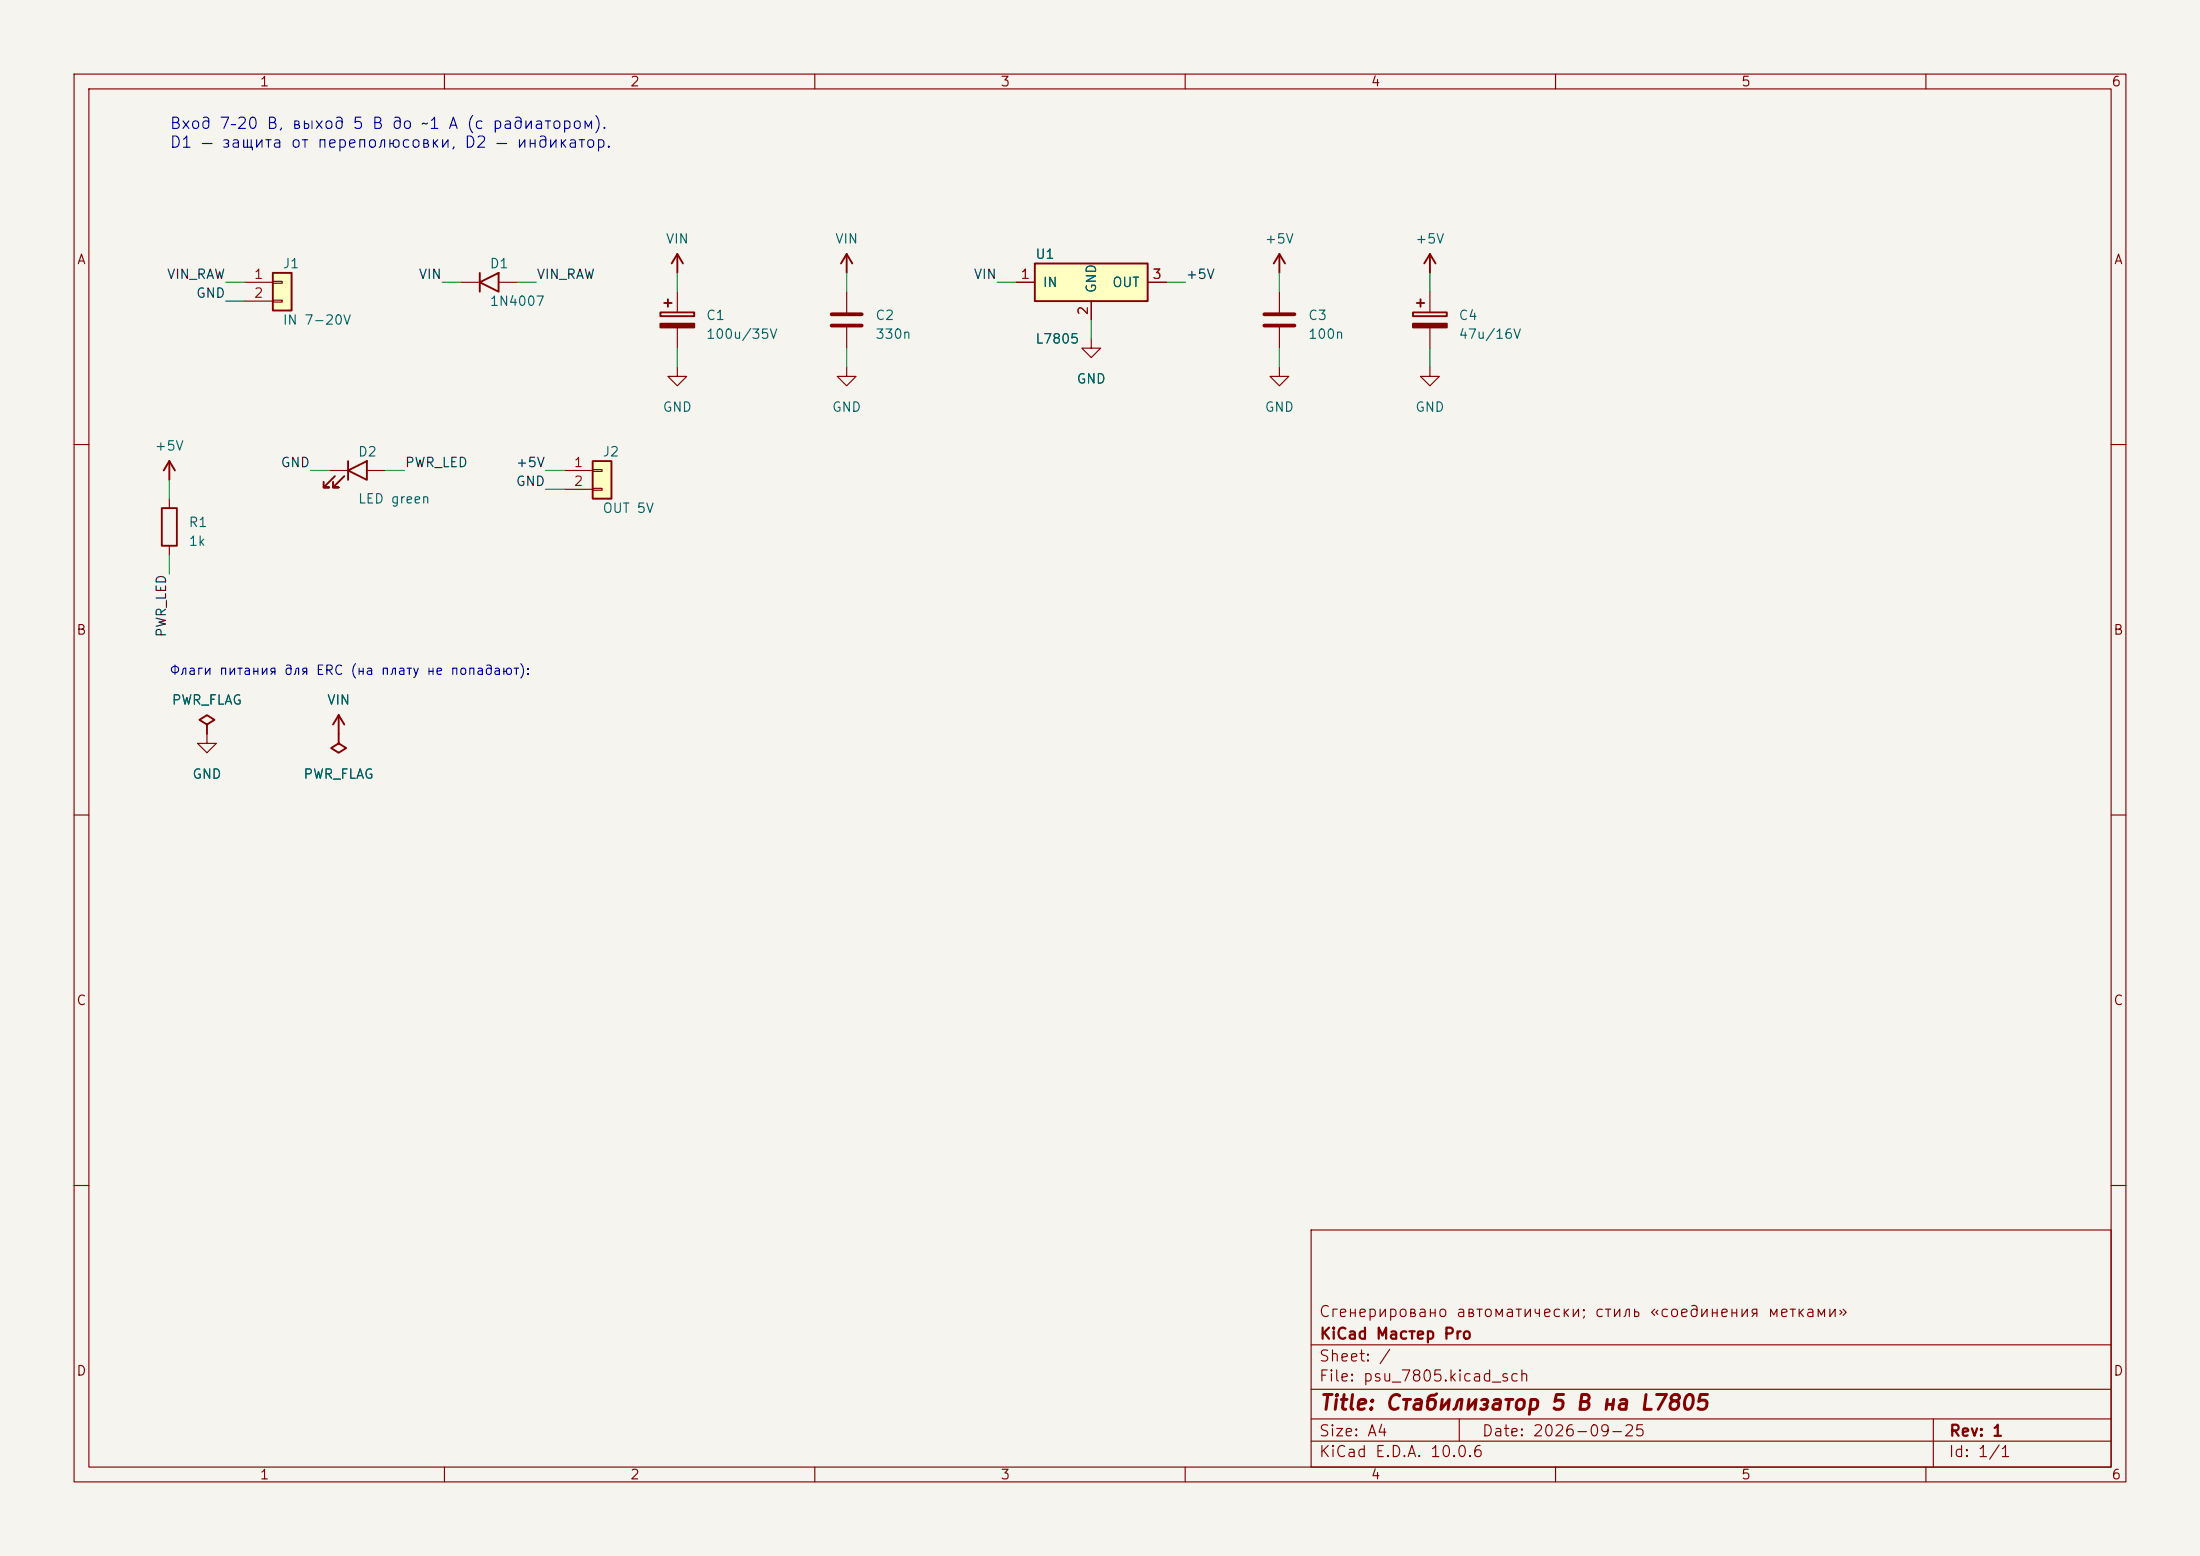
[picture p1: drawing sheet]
(kicad_sch (version 20231120) (generator "eeschema") (generator_version "8.0")
 (paper "A4")
 (title_block (title "Стабилизатор 5 В на L7805") (date "2026-09-25") (rev "1") (company "KiCad Мастер Pro") (comment 1 "Сгенерировано автоматически; стиль «соединения метками»"))
 (lib_symbols (symbol "KiCadMaster:Conn_01x02" (pin_numbers) (pin_names (offset 0) hide) (exclude_from_sim no) (in_bom yes) (on_board yes) (property "Reference" "J" (at 0 5.08 0) (effects (font (size 1.27 1.27)))) (property "Value" "Conn_01x02" (at 0 -2.54 0) (effects (font (size 1.27 1.27)))) (property "Footprint" "" (at 0 0 0) (effects (font (size 1.27 1.27)) hide)) (property "Datasheet" "~" (at 0 0 0) (effects (font (size 1.27 1.27)) hide)) (property "Description" "Разъём" (at 0 0 0) (effects (font (size 1.27 1.27)) hide)) (symbol "Conn_01x02_0_1" (rectangle (start -1.27 3.81) (end 1.27 -1.27) (stroke (width 0.254) (type default)) (fill (type background))) (rectangle (start -1.27 2.667) (end 0 2.413) (stroke (width 0.1524) (type default)) (fill (type none))) (rectangle (start -1.27 0.127) (end 0 -0.127) (stroke (width 0.1524) (type default)) (fill (type none)))) (symbol "Conn_01x02_1_1" (pin passive line (at -5.08 2.54 0) (length 3.81) (name "Pin_1" (effects (font (size 1.27 1.27)))) (number "1" (effects (font (size 1.27 1.27))))) (pin passive line (at -5.08 0 0) (length 3.81) (name "Pin_2" (effects (font (size 1.27 1.27)))) (number "2" (effects (font (size 1.27 1.27))))))) (symbol "KiCadMaster:D" (pin_numbers hide) (pin_names (offset 0) hide) (exclude_from_sim no) (in_bom yes) (on_board yes) (property "Reference" "D" (at 0 2.54 0) (effects (font (size 1.27 1.27)))) (property "Value" "D" (at 0 -2.54 0) (effects (font (size 1.27 1.27)))) (property "Footprint" "" (at 0 0 0) (effects (font (size 1.27 1.27)) hide)) (property "Datasheet" "~" (at 0 0 0) (effects (font (size 1.27 1.27)) hide)) (property "Description" "Диод" (at 0 0 0) (effects (font (size 1.27 1.27)) hide)) (symbol "D_0_1" (polyline (pts (xy 1.27 1.27) (xy 1.27 -1.27) (xy -1.27 0) (xy 1.27 1.27)) (stroke (width 0.254) (type default)) (fill (type none))) (polyline (pts (xy -1.27 1.27) (xy -1.27 -1.27)) (stroke (width 0.254) (type default)) (fill (type none)))) (symbol "D_1_1" (pin passive line (at -3.81 0 0) (length 2.54) (name "K" (effects (font (size 1.27 1.27)))) (number "1" (effects (font (size 1.27 1.27))))) (pin passive line (at 3.81 0 180) (length 2.54) (name "A" (effects (font (size 1.27 1.27)))) (number "2" (effects (font (size 1.27 1.27))))))) (symbol "KiCadMaster:C_Polarized" (pin_numbers hide) (pin_names (offset 0) hide) (exclude_from_sim no) (in_bom yes) (on_board yes) (property "Reference" "C" (at 3.81 0.635 0) (effects (font (size 1.27 1.27)))) (property "Value" "C_Polarized" (at 3.81 -1.905 0) (effects (font (size 1.27 1.27)))) (property "Footprint" "" (at 0 0 0) (effects (font (size 1.27 1.27)) hide)) (property "Datasheet" "~" (at 0 0 0) (effects (font (size 1.27 1.27)) hide)) (property "Description" "Полярный конденсатор" (at 0 0 0) (effects (font (size 1.27 1.27)) hide)) (symbol "C_Polarized_0_1" (rectangle (start -2.286 0.508) (end 2.286 1.016) (stroke (width 0.254) (type default)) (fill (type none))) (rectangle (start -2.286 -1.016) (end 2.286 -0.508) (stroke (width 0.254) (type default)) (fill (type outline))) (polyline (pts (xy -1.778 2.286) (xy -0.762 2.286)) (stroke (width 0.254) (type default)) (fill (type none))) (polyline (pts (xy -1.27 2.794) (xy -1.27 1.778)) (stroke (width 0.254) (type default)) (fill (type none)))) (symbol "C_Polarized_1_1" (pin passive line (at 0 3.81 270) (length 2.794) (name "~" (effects (font (size 1.27 1.27)))) (number "1" (effects (font (size 1.27 1.27))))) (pin passive line (at 0 -3.81 90) (length 2.794) (name "~" (effects (font (size 1.27 1.27)))) (number "2" (effects (font (size 1.27 1.27))))))) (symbol "KiCadMaster:C" (pin_numbers hide) (pin_names (offset 0) hide) (exclude_from_sim no) (in_bom yes) (on_board yes) (property "Reference" "C" (at 3.81 0.635 0) (effects (font (size 1.27 1.27)))) (property "Value" "C" (at 3.81 -1.905 0) (effects (font (size 1.27 1.27)))) (property "Footprint" "" (at 0 0 0) (effects (font (size 1.27 1.27)) hide)) (property "Datasheet" "~" (at 0 0 0) (effects (font (size 1.27 1.27)) hide)) (property "Description" "Конденсатор" (at 0 0 0) (effects (font (size 1.27 1.27)) hide)) (symbol "C_0_1" (polyline (pts (xy -2.032 0.762) (xy 2.032 0.762)) (stroke (width 0.508) (type default)) (fill (type none))) (polyline (pts (xy -2.032 -0.762) (xy 2.032 -0.762)) (stroke (width 0.508) (type default)) (fill (type none)))) (symbol "C_1_1" (pin passive line (at 0 3.81 270) (length 3.048) (name "~" (effects (font (size 1.27 1.27)))) (number "1" (effects (font (size 1.27 1.27))))) (pin passive line (at 0 -3.81 90) (length 3.048) (name "~" (effects (font (size 1.27 1.27)))) (number "2" (effects (font (size 1.27 1.27))))))) (symbol "KiCadMaster:L7805" (pin_numbers) (pin_names (offset 1.016)) (exclude_from_sim no) (in_bom yes) (on_board yes) (property "Reference" "U" (at -7.62 3.81 0) (effects (font (size 1.27 1.27)))) (property "Value" "L7805" (at -7.62 -7.62 0) (effects (font (size 1.27 1.27)))) (property "Footprint" "" (at 0 0 0) (effects (font (size 1.27 1.27)) hide)) (property "Datasheet" "~" (at 0 0 0) (effects (font (size 1.27 1.27)) hide)) (property "Description" "Стабилизатор 5 В, TO-220" (at 0 0 0) (effects (font (size 1.27 1.27)) hide)) (property "ki_keywords" "regulator linear" (at 0 0 0) (effects (font (size 1.27 1.27)) hide)) (symbol "L7805_0_1" (rectangle (start -7.62 2.54) (end 7.62 -2.54) (stroke (width 0.254) (type default)) (fill (type background)))) (symbol "L7805_1_1" (pin power_in line (at -10.16 0 0) (length 2.54) (name "IN" (effects (font (size 1.27 1.27)))) (number "1" (effects (font (size 1.27 1.27))))) (pin power_out line (at 10.16 0 180) (length 2.54) (name "OUT" (effects (font (size 1.27 1.27)))) (number "3" (effects (font (size 1.27 1.27))))) (pin power_in line (at 0 -5.08 90) (length 2.54) (name "GND" (effects (font (size 1.27 1.27)))) (number "2" (effects (font (size 1.27 1.27))))))) (symbol "KiCadMaster:R" (pin_numbers hide) (pin_names (offset 0) hide) (exclude_from_sim no) (in_bom yes) (on_board yes) (property "Reference" "R" (at 2.54 0.635 0) (effects (font (size 1.27 1.27)))) (property "Value" "R" (at 2.54 -1.905 0) (effects (font (size 1.27 1.27)))) (property "Footprint" "" (at 0 0 0) (effects (font (size 1.27 1.27)) hide)) (property "Datasheet" "~" (at 0 0 0) (effects (font (size 1.27 1.27)) hide)) (property "Description" "Резистор" (at 0 0 0) (effects (font (size 1.27 1.27)) hide)) (symbol "R_0_1" (rectangle (start -1.016 -2.54) (end 1.016 2.54) (stroke (width 0.254) (type default)) (fill (type none)))) (symbol "R_1_1" (pin passive line (at 0 3.81 270) (length 1.27) (name "~" (effects (font (size 1.27 1.27)))) (number "1" (effects (font (size 1.27 1.27))))) (pin passive line (at 0 -3.81 90) (length 1.27) (name "~" (effects (font (size 1.27 1.27)))) (number "2" (effects (font (size 1.27 1.27))))))) (symbol "KiCadMaster:LED" (pin_numbers hide) (pin_names (offset 0) hide) (exclude_from_sim no) (in_bom yes) (on_board yes) (property "Reference" "D" (at 0 2.54 0) (effects (font (size 1.27 1.27)))) (property "Value" "LED" (at 0 -3.81 0) (effects (font (size 1.27 1.27)))) (property "Footprint" "" (at 0 0 0) (effects (font (size 1.27 1.27)) hide)) (property "Datasheet" "~" (at 0 0 0) (effects (font (size 1.27 1.27)) hide)) (property "Description" "Светодиод" (at 0 0 0) (effects (font (size 1.27 1.27)) hide)) (symbol "LED_0_1" (polyline (pts (xy 1.27 1.27) (xy 1.27 -1.27) (xy -1.27 0) (xy 1.27 1.27)) (stroke (width 0.254) (type default)) (fill (type none))) (polyline (pts (xy -1.27 1.27) (xy -1.27 -1.27)) (stroke (width 0.254) (type default)) (fill (type none))) (polyline (pts (xy -3.048 -0.762) (xy -4.572 -2.286) (xy -3.81 -2.286) (xy -4.572 -2.286) (xy -4.572 -1.524)) (stroke (width 0.254) (type default)) (fill (type none))) (polyline (pts (xy -1.778 -0.762) (xy -3.302 -2.286) (xy -2.54 -2.286) (xy -3.302 -2.286) (xy -3.302 -1.524)) (stroke (width 0.254) (type default)) (fill (type none)))) (symbol "LED_1_1" (pin passive line (at -3.81 0 0) (length 2.54) (name "K" (effects (font (size 1.27 1.27)))) (number "1" (effects (font (size 1.27 1.27))))) (pin passive line (at 3.81 0 180) (length 2.54) (name "A" (effects (font (size 1.27 1.27)))) (number "2" (effects (font (size 1.27 1.27))))))) (symbol "KiCadMaster:VIN" (power) (pin_numbers hide) (pin_names (offset 0) hide) (exclude_from_sim no) (in_bom yes) (on_board yes) (property "Reference" "#PWR" (at 0 -3.81 0) (effects (font (size 1.27 1.27)) hide)) (property "Value" "VIN" (at 0 3.556 0) (effects (font (size 1.27 1.27)))) (property "Footprint" "" (at 0 0 0) (effects (font (size 1.27 1.27)) hide)) (property "Datasheet" "~" (at 0 0 0) (effects (font (size 1.27 1.27)) hide)) (property "Description" "Символ питания: VIN" (at 0 0 0) (effects (font (size 1.27 1.27)) hide)) (symbol "VIN_0_1" (polyline (pts (xy -0.762 1.27) (xy 0 2.54)) (stroke (width 0.254) (type default)) (fill (type none))) (polyline (pts (xy 0 0) (xy 0 2.54)) (stroke (width 0.254) (type default)) (fill (type none))) (polyline (pts (xy 0 2.54) (xy 0.762 1.27)) (stroke (width 0.254) (type default)) (fill (type none)))) (symbol "VIN_1_1" (pin power_in line (at 0 0 90) (length 0) hide (name "VIN" (effects (font (size 1.27 1.27)))) (number "1" (effects (font (size 1.27 1.27))))))) (symbol "KiCadMaster:GND" (power) (pin_numbers hide) (pin_names (offset 0) hide) (exclude_from_sim no) (in_bom yes) (on_board yes) (property "Reference" "#PWR" (at 0 -6.35 0) (effects (font (size 1.27 1.27)) hide)) (property "Value" "GND" (at 0 -3.81 0) (effects (font (size 1.27 1.27)))) (property "Footprint" "" (at 0 0 0) (effects (font (size 1.27 1.27)) hide)) (property "Datasheet" "~" (at 0 0 0) (effects (font (size 1.27 1.27)) hide)) (property "Description" "Символ питания: GND" (at 0 0 0) (effects (font (size 1.27 1.27)) hide)) (symbol "GND_0_1" (polyline (pts (xy 0 0) (xy 0 -1.27) (xy 1.27 -1.27) (xy 0 -2.54) (xy -1.27 -1.27) (xy 0 -1.27)) (stroke (width 0) (type default)) (fill (type none)))) (symbol "GND_1_1" (pin power_in line (at 0 0 270) (length 0) hide (name "GND" (effects (font (size 1.27 1.27)))) (number "1" (effects (font (size 1.27 1.27))))))) (symbol "KiCadMaster:+5V" (power) (pin_numbers hide) (pin_names (offset 0) hide) (exclude_from_sim no) (in_bom yes) (on_board yes) (property "Reference" "#PWR" (at 0 -3.81 0) (effects (font (size 1.27 1.27)) hide)) (property "Value" "+5V" (at 0 3.556 0) (effects (font (size 1.27 1.27)))) (property "Footprint" "" (at 0 0 0) (effects (font (size 1.27 1.27)) hide)) (property "Datasheet" "~" (at 0 0 0) (effects (font (size 1.27 1.27)) hide)) (property "Description" "Символ питания: +5V" (at 0 0 0) (effects (font (size 1.27 1.27)) hide)) (symbol "+5V_0_1" (polyline (pts (xy -0.762 1.27) (xy 0 2.54)) (stroke (width 0.254) (type default)) (fill (type none))) (polyline (pts (xy 0 0) (xy 0 2.54)) (stroke (width 0.254) (type default)) (fill (type none))) (polyline (pts (xy 0 2.54) (xy 0.762 1.27)) (stroke (width 0.254) (type default)) (fill (type none)))) (symbol "+5V_1_1" (pin power_in line (at 0 0 90) (length 0) hide (name "+5V" (effects (font (size 1.27 1.27)))) (number "1" (effects (font (size 1.27 1.27))))))) (symbol "KiCadMaster:PWR_FLAG" (power) (pin_numbers hide) (pin_names (offset 0) hide) (exclude_from_sim no) (in_bom yes) (on_board yes) (property "Reference" "#FLG" (at 0 1.905 0) (effects (font (size 1.27 1.27)) hide)) (property "Value" "PWR_FLAG" (at 0 3.81 0) (effects (font (size 1.27 1.27)))) (property "Footprint" "" (at 0 0 0) (effects (font (size 1.27 1.27)) hide)) (property "Datasheet" "~" (at 0 0 0) (effects (font (size 1.27 1.27)) hide)) (property "Description" "Флаг: цепь запитана извне (для ERC)" (at 0 0 0) (effects (font (size 1.27 1.27)) hide)) (symbol "PWR_FLAG_0_1" (polyline (pts (xy 0 0) (xy 0 1.27) (xy -1.016 1.905) (xy 0 2.54) (xy 1.016 1.905) (xy 0 1.27)) (stroke (width 0.254) (type default)) (fill (type none)))) (symbol "PWR_FLAG_1_1" (pin power_out line (at 0 0 90) (length 0) hide (name "pwr" (effects (font (size 1.27 1.27)))) (number "1" (effects (font (size 1.27 1.27))))))))
 (symbol (lib_id "KiCadMaster:Conn_01x02") (at 38.1 40.64 0) (unit 1) (exclude_from_sim no) (in_bom yes) (on_board yes) (dnp no) (property "Reference" "J1" (at 38.1 35.56 0) (effects (font (size 1.27 1.27)) (justify left))) (property "Value" "IN 7-20V" (at 38.1 43.18 0) (effects (font (size 1.27 1.27)) (justify left))) (property "Footprint" "TerminalBlock_Phoenix:TerminalBlock_Phoenix_MKDS-1,5-2_1x02_P5.08mm_Horizontal" (at 38.1 40.64 0) (effects (font (size 1.27 1.27)) hide)) (property "Datasheet" "~" (at 38.1 40.64 0) (effects (font (size 1.27 1.27)) hide)) (property "Description" "Вход: 1 = +, 2 = GND" (at 38.1 40.64 0) (effects (font (size 1.27 1.27)) hide)) (pin "1") (pin "2"))
 (wire (pts (xy 33.02 38.1) (xy 30.48 38.1)) (stroke (width 0) (type default)))
 (label "VIN_RAW" (at 30.48 38.1 180) (fields_autoplaced yes) (effects (font (size 1.27 1.27)) (justify right bottom)))
 (wire (pts (xy 33.02 40.64) (xy 30.48 40.64)) (stroke (width 0) (type default)))
 (label "GND" (at 30.48 40.64 180) (fields_autoplaced yes) (effects (font (size 1.27 1.27)) (justify right bottom)))
 (symbol (lib_id "KiCadMaster:D") (at 66.04 38.1 0) (unit 1) (exclude_from_sim no) (in_bom yes) (on_board yes) (dnp no) (property "Reference" "D1" (at 66.04 35.56 0) (effects (font (size 1.27 1.27)) (justify left))) (property "Value" "1N4007" (at 66.04 40.64 0) (effects (font (size 1.27 1.27)) (justify left))) (property "Footprint" "Diode_THT:D_DO-41_SOD81_P10.16mm_Horizontal" (at 66.04 38.1 0) (effects (font (size 1.27 1.27)) hide)) (property "Datasheet" "~" (at 66.04 38.1 0) (effects (font (size 1.27 1.27)) hide)) (property "Description" "Защита от переполюсовки" (at 66.04 38.1 0) (effects (font (size 1.27 1.27)) hide)) (pin "1") (pin "2"))
 (wire (pts (xy 62.23 38.1) (xy 59.69 38.1)) (stroke (width 0) (type default)))
 (label "VIN" (at 59.69 38.1 180) (fields_autoplaced yes) (effects (font (size 1.27 1.27)) (justify right bottom)))
 (wire (pts (xy 69.85 38.1) (xy 72.39 38.1)) (stroke (width 0) (type default)))
 (label "VIN_RAW" (at 72.39 38.1 0) (fields_autoplaced yes) (effects (font (size 1.27 1.27)) (justify left bottom)))
 (symbol (lib_id "KiCadMaster:C_Polarized") (at 91.44 43.18 0) (unit 1) (exclude_from_sim no) (in_bom yes) (on_board yes) (dnp no) (property "Reference" "C1" (at 95.25 42.545 0) (effects (font (size 1.27 1.27)) (justify left))) (property "Value" "100u/35V" (at 95.25 45.085 0) (effects (font (size 1.27 1.27)) (justify left))) (property "Footprint" "Capacitor_THT:CP_Radial_D8.0mm_P3.50mm" (at 91.44 43.18 0) (effects (font (size 1.27 1.27)) hide)) (property "Datasheet" "~" (at 91.44 43.18 0) (effects (font (size 1.27 1.27)) hide)) (property "Description" "Входной фильтр" (at 91.44 43.18 0) (effects (font (size 1.27 1.27)) hide)) (pin "1") (pin "2"))
 (wire (pts (xy 91.44 39.37) (xy 91.44 36.83)) (stroke (width 0) (type default)))
 (symbol (lib_id "KiCadMaster:VIN") (at 91.44 36.83 0) (unit 1) (exclude_from_sim no) (in_bom yes) (on_board yes) (dnp no) (property "Reference" "#PWR01" (at 91.44 36.83 0) (effects (font (size 1.27 1.27)) hide)) (property "Value" "VIN" (at 91.44 32.23 0) (effects (font (size 1.27 1.27)))) (property "Footprint" "" (at 91.44 36.83 0) (effects (font (size 1.27 1.27)) hide)) (property "Datasheet" "" (at 91.44 36.83 0) (effects (font (size 1.27 1.27)) hide)) (property "Description" "" (at 91.44 36.83 0) (effects (font (size 1.27 1.27)) hide)) (pin "1"))
 (wire (pts (xy 91.44 46.99) (xy 91.44 49.53)) (stroke (width 0) (type default)))
 (symbol (lib_id "KiCadMaster:GND") (at 91.44 49.53 0) (unit 1) (exclude_from_sim no) (in_bom yes) (on_board yes) (dnp no) (property "Reference" "#PWR02" (at 91.44 49.53 0) (effects (font (size 1.27 1.27)) hide)) (property "Value" "GND" (at 91.44 54.93 0) (effects (font (size 1.27 1.27)))) (property "Footprint" "" (at 91.44 49.53 0) (effects (font (size 1.27 1.27)) hide)) (property "Datasheet" "" (at 91.44 49.53 0) (effects (font (size 1.27 1.27)) hide)) (property "Description" "" (at 91.44 49.53 0) (effects (font (size 1.27 1.27)) hide)) (pin "1"))
 (symbol (lib_id "KiCadMaster:C") (at 114.3 43.18 0) (unit 1) (exclude_from_sim no) (in_bom yes) (on_board yes) (dnp no) (property "Reference" "C2" (at 118.11 42.545 0) (effects (font (size 1.27 1.27)) (justify left))) (property "Value" "330n" (at 118.11 45.085 0) (effects (font (size 1.27 1.27)) (justify left))) (property "Footprint" "Capacitor_SMD:C_0805_2012Metric" (at 114.3 43.18 0) (effects (font (size 1.27 1.27)) hide)) (property "Datasheet" "~" (at 114.3 43.18 0) (effects (font (size 1.27 1.27)) hide)) (property "Description" "Входной конденсатор по даташиту (0,33 мкФ)" (at 114.3 43.18 0) (effects (font (size 1.27 1.27)) hide)) (pin "1") (pin "2"))
 (wire (pts (xy 114.3 39.37) (xy 114.3 36.83)) (stroke (width 0) (type default)))
 (symbol (lib_id "KiCadMaster:VIN") (at 114.3 36.83 0) (unit 1) (exclude_from_sim no) (in_bom yes) (on_board yes) (dnp no) (property "Reference" "#PWR03" (at 114.3 36.83 0) (effects (font (size 1.27 1.27)) hide)) (property "Value" "VIN" (at 114.3 32.23 0) (effects (font (size 1.27 1.27)))) (property "Footprint" "" (at 114.3 36.83 0) (effects (font (size 1.27 1.27)) hide)) (property "Datasheet" "" (at 114.3 36.83 0) (effects (font (size 1.27 1.27)) hide)) (property "Description" "" (at 114.3 36.83 0) (effects (font (size 1.27 1.27)) hide)) (pin "1"))
 (wire (pts (xy 114.3 46.99) (xy 114.3 49.53)) (stroke (width 0) (type default)))
 (symbol (lib_id "KiCadMaster:GND") (at 114.3 49.53 0) (unit 1) (exclude_from_sim no) (in_bom yes) (on_board yes) (dnp no) (property "Reference" "#PWR04" (at 114.3 49.53 0) (effects (font (size 1.27 1.27)) hide)) (property "Value" "GND" (at 114.3 54.93 0) (effects (font (size 1.27 1.27)))) (property "Footprint" "" (at 114.3 49.53 0) (effects (font (size 1.27 1.27)) hide)) (property "Datasheet" "" (at 114.3 49.53 0) (effects (font (size 1.27 1.27)) hide)) (property "Description" "" (at 114.3 49.53 0) (effects (font (size 1.27 1.27)) hide)) (pin "1"))
 (symbol (lib_id "KiCadMaster:L7805") (at 147.32 38.1 0) (unit 1) (exclude_from_sim no) (in_bom yes) (on_board yes) (dnp no) (property "Reference" "U1" (at 139.7 34.29 0) (effects (font (size 1.27 1.27)) (justify left))) (property "Value" "L7805" (at 139.7 45.72 0) (effects (font (size 1.27 1.27)) (justify left))) (property "Footprint" "Package_TO_SOT_THT:TO-220-3_Vertical" (at 147.32 38.1 0) (effects (font (size 1.27 1.27)) hide)) (property "Datasheet" "~" (at 147.32 38.1 0) (effects (font (size 1.27 1.27)) hide)) (property "Description" "Линейный стабилизатор 5 В" (at 147.32 38.1 0) (effects (font (size 1.27 1.27)) hide)) (pin "1") (pin "3") (pin "2"))
 (wire (pts (xy 137.16 38.1) (xy 134.62 38.1)) (stroke (width 0) (type default)))
 (label "VIN" (at 134.62 38.1 180) (fields_autoplaced yes) (effects (font (size 1.27 1.27)) (justify right bottom)))
 (wire (pts (xy 157.48 38.1) (xy 160.02 38.1)) (stroke (width 0) (type default)))
 (label "+5V" (at 160.02 38.1 0) (fields_autoplaced yes) (effects (font (size 1.27 1.27)) (justify left bottom)))
 (wire (pts (xy 147.32 43.18) (xy 147.32 45.72)) (stroke (width 0) (type default)))
 (symbol (lib_id "KiCadMaster:GND") (at 147.32 45.72 0) (unit 1) (exclude_from_sim no) (in_bom yes) (on_board yes) (dnp no) (property "Reference" "#PWR05" (at 147.32 45.72 0) (effects (font (size 1.27 1.27)) hide)) (property "Value" "GND" (at 147.32 51.12 0) (effects (font (size 1.27 1.27)))) (property "Footprint" "" (at 147.32 45.72 0) (effects (font (size 1.27 1.27)) hide)) (property "Datasheet" "" (at 147.32 45.72 0) (effects (font (size 1.27 1.27)) hide)) (property "Description" "" (at 147.32 45.72 0) (effects (font (size 1.27 1.27)) hide)) (pin "1"))
 (symbol (lib_id "KiCadMaster:C") (at 172.72 43.18 0) (unit 1) (exclude_from_sim no) (in_bom yes) (on_board yes) (dnp no) (property "Reference" "C3" (at 176.53 42.545 0) (effects (font (size 1.27 1.27)) (justify left))) (property "Value" "100n" (at 176.53 45.085 0) (effects (font (size 1.27 1.27)) (justify left))) (property "Footprint" "Capacitor_SMD:C_0805_2012Metric" (at 172.72 43.18 0) (effects (font (size 1.27 1.27)) hide)) (property "Datasheet" "~" (at 172.72 43.18 0) (effects (font (size 1.27 1.27)) hide)) (property "Description" "Выходной конденсатор по даташиту (0,1 мкФ)" (at 172.72 43.18 0) (effects (font (size 1.27 1.27)) hide)) (pin "1") (pin "2"))
 (wire (pts (xy 172.72 39.37) (xy 172.72 36.83)) (stroke (width 0) (type default)))
 (symbol (lib_id "KiCadMaster:+5V") (at 172.72 36.83 0) (unit 1) (exclude_from_sim no) (in_bom yes) (on_board yes) (dnp no) (property "Reference" "#PWR06" (at 172.72 36.83 0) (effects (font (size 1.27 1.27)) hide)) (property "Value" "+5V" (at 172.72 32.23 0) (effects (font (size 1.27 1.27)))) (property "Footprint" "" (at 172.72 36.83 0) (effects (font (size 1.27 1.27)) hide)) (property "Datasheet" "" (at 172.72 36.83 0) (effects (font (size 1.27 1.27)) hide)) (property "Description" "" (at 172.72 36.83 0) (effects (font (size 1.27 1.27)) hide)) (pin "1"))
 (wire (pts (xy 172.72 46.99) (xy 172.72 49.53)) (stroke (width 0) (type default)))
 (symbol (lib_id "KiCadMaster:GND") (at 172.72 49.53 0) (unit 1) (exclude_from_sim no) (in_bom yes) (on_board yes) (dnp no) (property "Reference" "#PWR07" (at 172.72 49.53 0) (effects (font (size 1.27 1.27)) hide)) (property "Value" "GND" (at 172.72 54.93 0) (effects (font (size 1.27 1.27)))) (property "Footprint" "" (at 172.72 49.53 0) (effects (font (size 1.27 1.27)) hide)) (property "Datasheet" "" (at 172.72 49.53 0) (effects (font (size 1.27 1.27)) hide)) (property "Description" "" (at 172.72 49.53 0) (effects (font (size 1.27 1.27)) hide)) (pin "1"))
 (symbol (lib_id "KiCadMaster:C_Polarized") (at 193.04 43.18 0) (unit 1) (exclude_from_sim no) (in_bom yes) (on_board yes) (dnp no) (property "Reference" "C4" (at 196.85 42.545 0) (effects (font (size 1.27 1.27)) (justify left))) (property "Value" "47u/16V" (at 196.85 45.085 0) (effects (font (size 1.27 1.27)) (justify left))) (property "Footprint" "Capacitor_THT:CP_Radial_D6.3mm_P2.50mm" (at 193.04 43.18 0) (effects (font (size 1.27 1.27)) hide)) (property "Datasheet" "~" (at 193.04 43.18 0) (effects (font (size 1.27 1.27)) hide)) (property "Description" "Выходной накопительный" (at 193.04 43.18 0) (effects (font (size 1.27 1.27)) hide)) (pin "1") (pin "2"))
 (wire (pts (xy 193.04 39.37) (xy 193.04 36.83)) (stroke (width 0) (type default)))
 (symbol (lib_id "KiCadMaster:+5V") (at 193.04 36.83 0) (unit 1) (exclude_from_sim no) (in_bom yes) (on_board yes) (dnp no) (property "Reference" "#PWR08" (at 193.04 36.83 0) (effects (font (size 1.27 1.27)) hide)) (property "Value" "+5V" (at 193.04 32.23 0) (effects (font (size 1.27 1.27)))) (property "Footprint" "" (at 193.04 36.83 0) (effects (font (size 1.27 1.27)) hide)) (property "Datasheet" "" (at 193.04 36.83 0) (effects (font (size 1.27 1.27)) hide)) (property "Description" "" (at 193.04 36.83 0) (effects (font (size 1.27 1.27)) hide)) (pin "1"))
 (wire (pts (xy 193.04 46.99) (xy 193.04 49.53)) (stroke (width 0) (type default)))
 (symbol (lib_id "KiCadMaster:GND") (at 193.04 49.53 0) (unit 1) (exclude_from_sim no) (in_bom yes) (on_board yes) (dnp no) (property "Reference" "#PWR09" (at 193.04 49.53 0) (effects (font (size 1.27 1.27)) hide)) (property "Value" "GND" (at 193.04 54.93 0) (effects (font (size 1.27 1.27)))) (property "Footprint" "" (at 193.04 49.53 0) (effects (font (size 1.27 1.27)) hide)) (property "Datasheet" "" (at 193.04 49.53 0) (effects (font (size 1.27 1.27)) hide)) (property "Description" "" (at 193.04 49.53 0) (effects (font (size 1.27 1.27)) hide)) (pin "1"))
 (symbol (lib_id "KiCadMaster:R") (at 22.86 71.12 0) (unit 1) (exclude_from_sim no) (in_bom yes) (on_board yes) (dnp no) (property "Reference" "R1" (at 25.4 70.485 0) (effects (font (size 1.27 1.27)) (justify left))) (property "Value" "1k" (at 25.4 73.025 0) (effects (font (size 1.27 1.27)) (justify left))) (property "Footprint" "Resistor_SMD:R_0805_2012Metric" (at 22.86 71.12 0) (effects (font (size 1.27 1.27)) hide)) (property "Datasheet" "~" (at 22.86 71.12 0) (effects (font (size 1.27 1.27)) hide)) (property "Description" "Ток индикатора ≈ 3 мА" (at 22.86 71.12 0) (effects (font (size 1.27 1.27)) hide)) (pin "1") (pin "2"))
 (wire (pts (xy 22.86 67.31) (xy 22.86 64.77)) (stroke (width 0) (type default)))
 (symbol (lib_id "KiCadMaster:+5V") (at 22.86 64.77 0) (unit 1) (exclude_from_sim no) (in_bom yes) (on_board yes) (dnp no) (property "Reference" "#PWR10" (at 22.86 64.77 0) (effects (font (size 1.27 1.27)) hide)) (property "Value" "+5V" (at 22.86 60.17 0) (effects (font (size 1.27 1.27)))) (property "Footprint" "" (at 22.86 64.77 0) (effects (font (size 1.27 1.27)) hide)) (property "Datasheet" "" (at 22.86 64.77 0) (effects (font (size 1.27 1.27)) hide)) (property "Description" "" (at 22.86 64.77 0) (effects (font (size 1.27 1.27)) hide)) (pin "1"))
 (wire (pts (xy 22.86 74.93) (xy 22.86 77.47)) (stroke (width 0) (type default)))
 (label "PWR_LED" (at 22.86 77.47 270) (fields_autoplaced yes) (effects (font (size 1.27 1.27)) (justify right bottom)))
 (symbol (lib_id "KiCadMaster:LED") (at 48.26 63.5 0) (unit 1) (exclude_from_sim no) (in_bom yes) (on_board yes) (dnp no) (property "Reference" "D2" (at 48.26 60.96 0) (effects (font (size 1.27 1.27)) (justify left))) (property "Value" "LED green" (at 48.26 67.31 0) (effects (font (size 1.27 1.27)) (justify left))) (property "Footprint" "LED_SMD:LED_0805_2012Metric" (at 48.26 63.5 0) (effects (font (size 1.27 1.27)) hide)) (property "Datasheet" "~" (at 48.26 63.5 0) (effects (font (size 1.27 1.27)) hide)) (property "Description" "Индикатор питания" (at 48.26 63.5 0) (effects (font (size 1.27 1.27)) hide)) (pin "1") (pin "2"))
 (wire (pts (xy 44.45 63.5) (xy 41.91 63.5)) (stroke (width 0) (type default)))
 (label "GND" (at 41.91 63.5 180) (fields_autoplaced yes) (effects (font (size 1.27 1.27)) (justify right bottom)))
 (wire (pts (xy 52.07 63.5) (xy 54.61 63.5)) (stroke (width 0) (type default)))
 (label "PWR_LED" (at 54.61 63.5 0) (fields_autoplaced yes) (effects (font (size 1.27 1.27)) (justify left bottom)))
 (symbol (lib_id "KiCadMaster:Conn_01x02") (at 81.28 66.04 0) (unit 1) (exclude_from_sim no) (in_bom yes) (on_board yes) (dnp no) (property "Reference" "J2" (at 81.28 60.96 0) (effects (font (size 1.27 1.27)) (justify left))) (property "Value" "OUT 5V" (at 81.28 68.58 0) (effects (font (size 1.27 1.27)) (justify left))) (property "Footprint" "TerminalBlock_Phoenix:TerminalBlock_Phoenix_MKDS-1,5-2_1x02_P5.08mm_Horizontal" (at 81.28 66.04 0) (effects (font (size 1.27 1.27)) hide)) (property "Datasheet" "~" (at 81.28 66.04 0) (effects (font (size 1.27 1.27)) hide)) (property "Description" "Выход 5 В" (at 81.28 66.04 0) (effects (font (size 1.27 1.27)) hide)) (pin "1") (pin "2"))
 (wire (pts (xy 76.2 63.5) (xy 73.66 63.5)) (stroke (width 0) (type default)))
 (label "+5V" (at 73.66 63.5 180) (fields_autoplaced yes) (effects (font (size 1.27 1.27)) (justify right bottom)))
 (wire (pts (xy 76.2 66.04) (xy 73.66 66.04)) (stroke (width 0) (type default)))
 (label "GND" (at 73.66 66.04 180) (fields_autoplaced yes) (effects (font (size 1.27 1.27)) (justify right bottom)))
 (text "Флаги питания для ERC (на плату не попадают):" (exclude_from_sim no) (at 22.86 91.44 0) (effects (font (size 1.27 1.27)) (justify left bottom)))
 (symbol (lib_id "KiCadMaster:GND") (at 27.94 99.06 0) (unit 1) (exclude_from_sim no) (in_bom yes) (on_board yes) (dnp no) (property "Reference" "#PWR11" (at 27.94 99.06 0) (effects (font (size 1.27 1.27)) hide)) (property "Value" "GND" (at 27.94 104.46 0) (effects (font (size 1.27 1.27)))) (property "Footprint" "" (at 27.94 99.06 0) (effects (font (size 1.27 1.27)) hide)) (property "Datasheet" "" (at 27.94 99.06 0) (effects (font (size 1.27 1.27)) hide)) (property "Description" "" (at 27.94 99.06 0) (effects (font (size 1.27 1.27)) hide)) (pin "1"))
 (symbol (lib_id "KiCadMaster:PWR_FLAG") (at 27.94 99.06 0) (unit 1) (exclude_from_sim no) (in_bom yes) (on_board yes) (dnp no) (property "Reference" "#FLG12" (at 27.94 99.06 0) (effects (font (size 1.27 1.27)) hide)) (property "Value" "PWR_FLAG" (at 27.94 94.46 0) (effects (font (size 1.27 1.27)))) (property "Footprint" "" (at 27.94 99.06 0) (effects (font (size 1.27 1.27)) hide)) (property "Datasheet" "" (at 27.94 99.06 0) (effects (font (size 1.27 1.27)) hide)) (property "Description" "" (at 27.94 99.06 0) (effects (font (size 1.27 1.27)) hide)) (pin "1"))
 (symbol (lib_id "KiCadMaster:VIN") (at 45.72 99.06 0) (unit 1) (exclude_from_sim no) (in_bom yes) (on_board yes) (dnp no) (property "Reference" "#PWR13" (at 45.72 99.06 0) (effects (font (size 1.27 1.27)) hide)) (property "Value" "VIN" (at 45.72 94.46 0) (effects (font (size 1.27 1.27)))) (property "Footprint" "" (at 45.72 99.06 0) (effects (font (size 1.27 1.27)) hide)) (property "Datasheet" "" (at 45.72 99.06 0) (effects (font (size 1.27 1.27)) hide)) (property "Description" "" (at 45.72 99.06 0) (effects (font (size 1.27 1.27)) hide)) (pin "1"))
 (symbol (lib_id "KiCadMaster:PWR_FLAG") (at 45.72 99.06 180) (unit 1) (exclude_from_sim no) (in_bom yes) (on_board yes) (dnp no) (property "Reference" "#FLG14" (at 45.72 99.06 0) (effects (font (size 1.27 1.27)) hide)) (property "Value" "PWR_FLAG" (at 45.72 104.46 0) (effects (font (size 1.27 1.27)))) (property "Footprint" "" (at 45.72 99.06 0) (effects (font (size 1.27 1.27)) hide)) (property "Datasheet" "" (at 45.72 99.06 0) (effects (font (size 1.27 1.27)) hide)) (property "Description" "" (at 45.72 99.06 0) (effects (font (size 1.27 1.27)) hide)) (pin "1"))
 (text "Вход 7–20 В, выход 5 В до ~1 А (с радиатором)." (exclude_from_sim no) (at 22.86 17.78 0) (effects (font (size 1.524 1.524)) (justify left bottom)))
 (text "D1 — защита от переполюсовки, D2 — индикатор." (exclude_from_sim no) (at 22.86 20.32 0) (effects (font (size 1.524 1.524)) (justify left bottom)))
 (sheet_instances (path "" (page "1"))))
